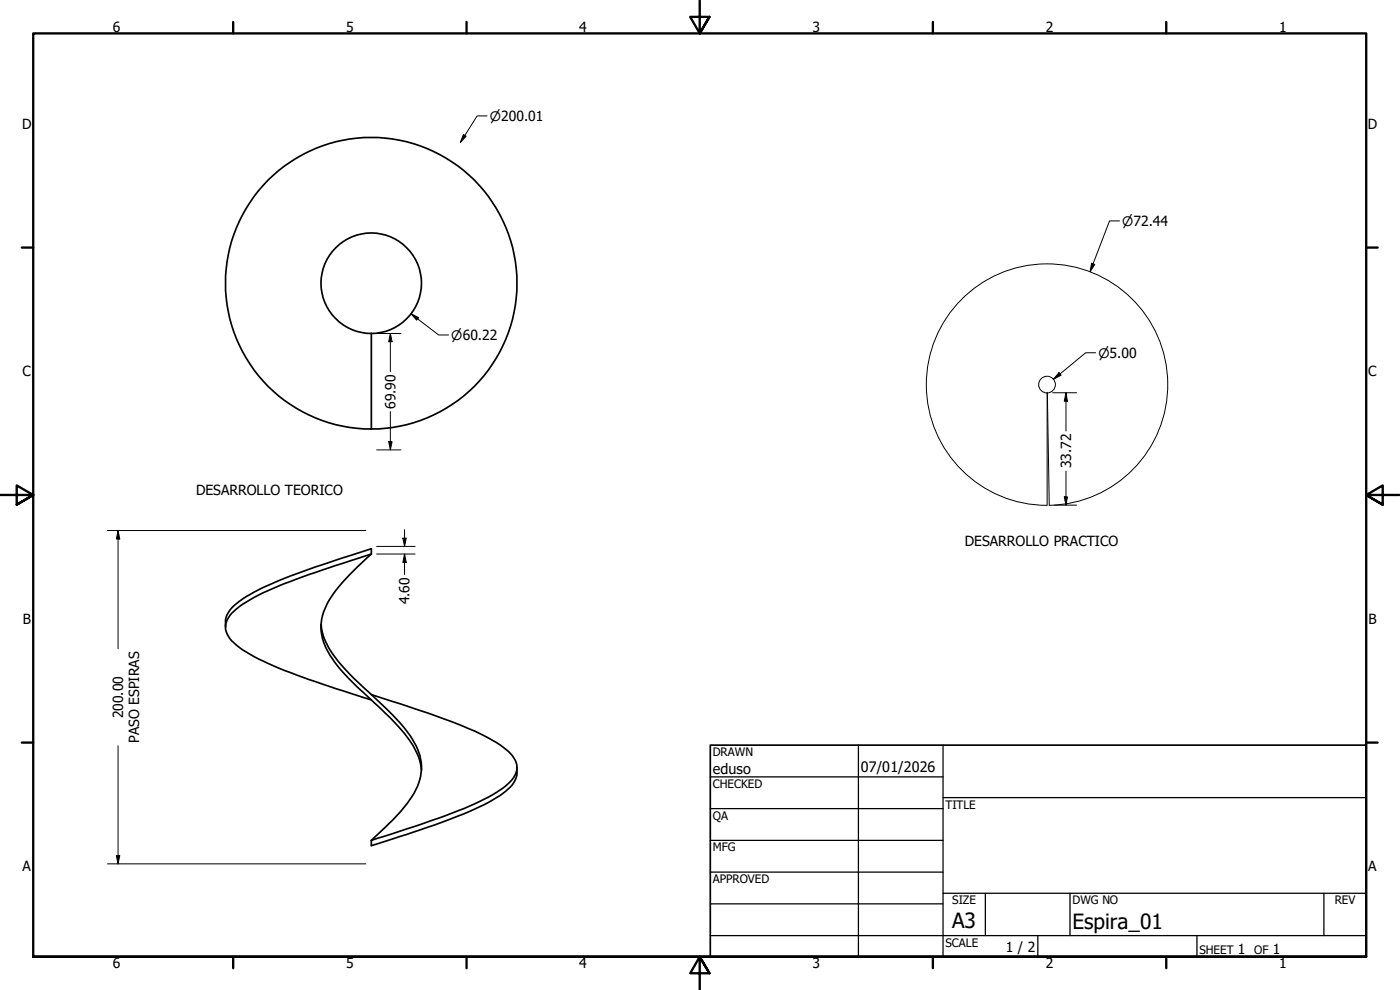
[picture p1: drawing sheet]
<svg xmlns="http://www.w3.org/2000/svg" width="420mm" height="297mm" viewBox="0 0 420 297" stroke-linecap="round" stroke-linejoin="round" font-family="sans-serif">
<!-- layer: Visible (ANSI) -->
<g fill="none" stroke="#000" stroke-width=".51">
<path d="M111.4 100.1v28.6M111.4 166.2l-4.3 4.1a41.1 41.1 0 0 0-9.5 12.2 14.4 14.4 0 0 0 2.2 15.2 88.4 88.4 0 0 0 13.6 14.1l2.1 2.1a36.8 36.8 0 0 1 10.4 14.1l.6 3.1M111.4 166.2a329.3 329.3 0 0 0-32.4 11.6 28.3 28.3 0 0 0-10 6.9 5.4 5.4 0 0 0 .5 7.6 44.2 44.2 0 0 0 14.1 8.2l9.1 3.4 18.7 6.1M111.4 166.2v-1.6a260 260 0 0 0-33.8 12.4 22.6 22.6 0 0 0-9.1 6.8l-.4 .7a6.1 6.1 0 0 0-.4 3.6M96.4 187.3a21.3 21.3 0 0 0 6 12.2l2.8 3.1a228.4 228.4 0 0 1 16.4 16.1 17.6 17.6 0 0 1 4.8 13.2 22.6 22.6 0 0 1-6.7 12.2l-8.3 8M111.4 208.4a263.4 263.4 0 0 1 33.8 12.3 22.6 22.6 0 0 1 9.1 6.9 5.1 5.1 0 0 1-1 6.8 42.6 42.6 0 0 1-14.1 8.2l-13 4.8-14.8 4.7M155.1 230.3a7.2 7.2 0 0 1-3.3 7 58.5 58.5 0 0 1-16.1 8.2l-13.7 4.9-10.6 3.3v-1.6"/>
<circle cx="111.4" cy="85" r="43.7"/>
<circle cx="111.4" cy="85" r="15.1"/>
</g>
<!-- layer: Border (ANSI) -->
<g fill="none" stroke="#000" stroke-width=".7">
<path d="M70 6.6v3.4M140 6.6v3.4M210 0v10l-2.9-4.9h5.8l-2.9 4.9 2.9-4.9M280 6.6v3.4M350 6.6v3.4M6.5 74.3h3.5M410 74.3h3.4M0 148.5h10l-5-2.8v5.7l5-2.9-5 2.9M420 148.5h-10l5-2.8v5.7l-5-2.9 5 2.9M6.5 222.8h3.5M410 222.8h3.4M10 287.1v-277.1h400v277.1h-400h400"/>
<path d="M70 287.1v3.4M140 287.1v3.4M212.9 292l-2.9-4.9 2.9 4.9h-5.8l2.9-4.9v9.9M280 287.1v3.4M350 287.1v3.4"/>
</g>
<!-- layer: Title (ANSI) -->
<g fill="none" stroke="#000" stroke-width=".38">
<path d="M213.2 233.1h69.8M257.6 223.6v63.5M283 239.3h127M283 223.6v63.5M213.2 242.6h69.8M213.2 252.1h69.8M213.2 261.7h69.8M213.2 271.2h69.8M283 268h127M295.7 268v12.7M321.1 268v12.7M397.3 268v12.7"/>
<path d="M213.2 280.7h196.8M311.5 280.7v6.4M359.2 280.7v6.4"/>
</g>
<path d="M213.2 223.6h196.8v63.5h-196.8z" fill="none" stroke="#000" stroke-width=".51"/>
<!-- layer: Sketch Geometry (ANSI) -->
<path d="M314.3 117.8v33.8M314.3 117.9a2.51 2.51 0 0 0 2.2-3.6 2.51 2.51 0 0 0-4.2-.5 2.51 2.51 0 0 0 1.4 4l.5 .1M314.3 117.8l.6 33.8M314.9 151.6a36.2 36.2 0 0 0 30.9-54 36.2 36.2 0 0 0-62.2-1.5 36.2 36.2 0 0 0 28.1 55.4l2.5 .1" fill="none" stroke="#000" stroke-width=".3"/>
<!-- layer: Dimension (ANSI) -->
<g fill="none" stroke="#000" stroke-width=".3">
<path d="M146.2 34.8h-3l-5 7.9M139.1 40.4l.8 .5-1.7 1.8zM327.6 79l.9 .4-1.3 2.1zM336 66.3h-3l-5.8 15.2M123.4 94.2l2.3 1.1-.7 .8zM123.4 94.2l8.2 6.3h3M113 100.1h7.3M117.2 100.1l.5 2.4h-1.1zM117.2 100.1v11.4M315.9 117.8h7.2M317.8 111.8l.7 .8-2.3 1.2zM319.9 117.8l.5 2.6h-1z"/>
<path d="M319.9 117.8v11.5M328.8 105.8h-3l-9.6 8M113 135h7.3M116.6 132.5h1.1l-.5 2.5zM117.2 123.5v11.5M32.3 159.2h77.5M35.4 159.2l.5 2.5h-1zM35.4 159.2v35.5M121.4 158.9v5M316.5 151.6h6.6M319.4 149.1h1l-.5 2.5zM319.9 141.3v10.3"/>
<path d="M113 166.2h11.6M113 163.9h11.6M120.9 161.5h1l-.5 2.4zM121.4 166.2l.5 2.6h-1zM121.4 166.2v6.2M35.4 223.8v35.4M32.3 259.2h77.5M34.9 256.7h1l-.5 2.5z"/>
</g>
<path d="M139.1 40.4l.8 .5-1.7 1.8zM327.6 79l.9 .4-1.3 2.1zM123.4 94.2l2.3 1.1-.7 .8zM117.2 100.1l.5 2.4h-1.1zM317.8 111.8l.7 .8-2.3 1.2zM116.6 132.5h1.1l-.5 2.5zM319.9 117.8l.5 2.6h-1zM319.4 149.1h1l-.5 2.5zM35.4 159.2l.5 2.5h-1zM120.9 161.5h1l-.5 2.4zM121.4 166.2l.5 2.6h-1zM34.9 256.7h1l-.5 2.5z" fill="#000"/>
<g font-size="6.3">
<text x="285.8" y="278.6">A3</text>
<text x="321.9" y="278.7">Espira_01</text>
</g>
<g font-size="4.3">
<text x="213.9" y="232.2">eduso</text>
<text x="258.4" y="231.6">07/01/2026</text>
</g>
<g font-size="4.2">
<text x="33.8" y="9.6">6</text>
<text x="103.9" y="9.6">5</text>
<text x="173.9" y="9.6">4</text>
<text x="243.8" y="9.6">3</text>
<text x="313.9" y="9.6">2</text>
<text x="383.9" y="9.6">1</text>
<text x="6.7" y="38.7">D</text>
<text x="410.5" y="38.7">D</text>
<text x="6.8" y="113">C</text>
<text x="410.7" y="113">C</text>
<text x="118.7" y="122.7" transform="rotate(-90 118.7 122.7)">69.90</text>
<text x="321.4" y="140.5" transform="rotate(-90 321.4 140.5)">33.72</text>
<text x="58.9" y="148.6">DESARROLLO TEORICO</text>
<text x="289.6" y="163.9">DESARROLLO PRACTICO</text>
<text x="122.9" y="181.3" transform="rotate(-90 122.9 181.3)">4.60</text>
<text x="6.9" y="187.2">B</text>
<text x="410.7" y="187.2">B</text>
<text x="37" y="215.6" transform="rotate(-90 37 215.6)">200.00</text>
<text x="41.7" y="222.9" transform="rotate(-90 41.7 222.9)">PASO ESPIRAS</text>
<text x="6.8" y="261.4">A</text>
<text x="410.7" y="261.4">A</text>
<text x="301.9" y="285.6">1 / 2</text>
<text x="371.5" y="286.2">1</text>
<text x="382" y="286.2">1</text>
<text x="33.8" y="290.5">6</text>
<text x="103.9" y="290.5">5</text>
<text x="173.9" y="290.5">4</text>
<text x="243.8" y="290.5">3</text>
<text x="313.9" y="290.5">2</text>
<text x="383.9" y="290.5">1</text>
</g>
<g font-size="3.9">
<text x="147" y="36.2">⌀200.01</text>
<text x="336.8" y="67.7">⌀72.44</text>
<text x="135.4" y="102">⌀60.22</text>
<text x="329.6" y="107.3">⌀5.00</text>
</g>
<g font-size="3.5">
<text x="213.9" y="226.9">DRAWN</text>
<text x="213.9" y="236.4">CHECKED</text>
<text x="213.9" y="245.9">QA</text>
<text x="283.8" y="242.6">TITLE</text>
<text x="213.9" y="255.4">MFG</text>
<text x="213.9" y="265">APPROVED</text>
<text x="285.8" y="271.3">SIZE</text>
<text x="321.9" y="271.3">DWG NO</text>
<text x="400.6" y="271.3">REV</text>
<text x="283.8" y="284">SCALE</text>
<text x="360" y="286.2">SHEET</text>
<text x="376.4" y="286.2">OF</text>
</g>
</svg>
